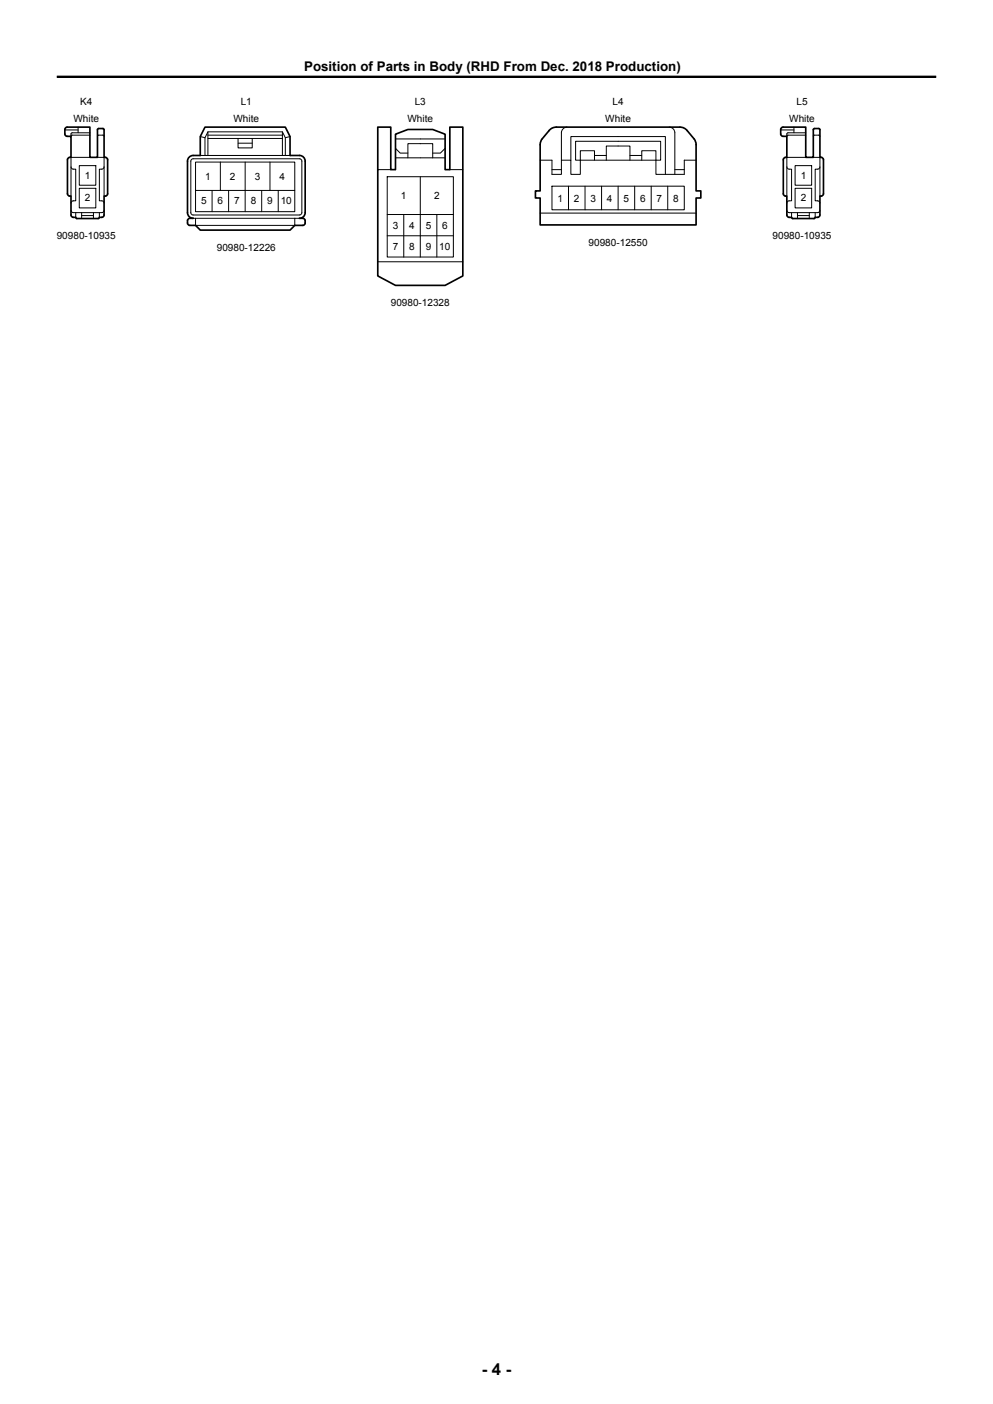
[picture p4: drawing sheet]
<svg xmlns="http://www.w3.org/2000/svg" width="210mm" height="297mm" viewBox="0 0 210 297" stroke-linecap="round" stroke-linejoin="round" font-family="sans-serif">
<path d="M43.4 26.9h16.9l1 2v4h2a1.2 1.2 0 0 1 1.2 1.2v10.9a1.2 1.2 0 0 1-1.2 1.2h1a.97 .97 0 0 1 0 1.4l-2 .1-1 1h-18.9l-1-1-1.5-.1a.97 .97 0 0 1 0-1.4h1a1.2 1.2 0 0 1-1.2-1.2v-10.9a1.2 1.2 0 0 1 1.2-1.2h1.5v-4zM79.9 26.9h2.7v9h1v-7.5l2.7-1h5.2l2.6 1v7.5h1v-9h2.8v31.5l-3.8 2h-10.5l-3.7-2zM116.4 27.4l.6-.4 .7-.1h26.1l1 .3 1.9 2.1 .5 1v10.1h1v1.5h-1v5.7h-33v-5.7h-1v-1.5h1l.1-10.1 .4-1zM165.3 27l5.1-.1v6.4h1.6v-5.9l.2-.2 1.1 .1 .1 6a.57 .57 0 0 1 .7 .5v7.2a.57 .57 0 0 1-.7 .5v4l-.3 .4-.7 .1-.3 .2h-4.4l-.3-.2-.8-.1-.2-.4v-4a.57 .57 0 0 1-.7-.5v-7.2a.57 .57 0 0 1 .7-.5v-4.5h-.8l-.4-.2-.1-1.2zM22.8 41v-7.2a.57 .57 0 0 0-.8-.5l-.1-6-1-.1-.3 .2v5.9h-1.6v-6.4h-4.8l-.4 .2-.1 1.2 .3 .5h1v4.5a.57 .57 0 0 0-.7 .5v7.2a.57 .57 0 0 0 .7 .5v4l.3 .4 .7 .1 .3 .2h4.5l.2-.2 .8-.1 .2-.4v-4a.57 .57 0 0 0 .8-.5" fill="none" stroke="#000" stroke-width=".35"/>
<g fill="none" stroke="#000" stroke-width=".21">
<path d="M13.7 27.5h2.8M15 35.3l.3 .4 .7 .1v6.7h-.7l-.3 .5M16.5 26.9v1.2M16.8 35h3.5v4.2h-3.5zM16.8 39.8h3.5v4.2h-3.5zM19 33.3h-4v8.2M19 28.1h-3.7l-.3 .2v.5l.3-.2h3.7M20.6 28.8l.3-.2h.9l.2 .2M20.6 33.3h1.4v8.2M22 35.3l-.2 .4-.8 .1v6.7h.8l.2 .5M40.4 33.8l.5-.2 22.7 .1 .2 .4v11.1l-.5 .3-22.7-.1-.2-.4zM42.4 32.9h18.9"/>
<path d="M42.4 28.9l1 .2M44 28.6h15.7M44 29.3h15.7M44 27.9v5M46.6 34.3v6M50.3 29.3v2h3v-2M50.3 30.3h3M51.8 34.3v10.5M57.1 34.3v6M59.7 27.9v5M60.3 32.9v-3.8l-.6-1.2h-15.7l-.6 1.2v3.8M61.3 28.9l-1 .2"/>
<path d="M79.9 35.9h2.7M81.9 37.4h14v17h-14zM83.6 31.4l1 1h1.7M83.6 29.4h10.5M83.6 33.4h10.5M86.3 33.4v-3h5.2v3M88.9 37.4v17M94.1 31.4l-1 1h-1.6M95.1 35.9h2.8M116.7 39.4h28v5h-28zM116.7 35.9h2M119.9 26.9a1.2 1.2 0 0 0-1.2 1.2v5.8"/>
<path d="M120.2 39.4v5M120.7 33.9v-5h20v8M122.7 33.9h-1v-4h18v4h-1M122.7 33.9v-2h3v2M122.7 33.9h16M122.7 33.9v3h-2v-3h-2v3h-2v-3h-2.5M123.7 39.4v5M125.7 32.9h2.5M127.2 39.4v5M128.2 33.9v-3h5v3M130.7 39.4v5M133.2 32.9h2.5"/>
<path d="M134.2 39.4v5M135.7 33.9v-2h3v2M137.7 39.4v5M138.7 33.9v3h6v-3h2.5M141.2 39.4v5M141.5 26.9a1.2 1.2 0 0 1 1.2 1.2v8.8M142.7 35.9h2M165.1 27.5h2.8M166.4 35.3l.2 .4 .8 .1v6.7h-.8l-.2 .5M167.9 26.9v1.2M168.2 35h3.4v4.2h-3.4zM168.2 39.8h3.4v4.2h-3.4z"/>
<path d="M170.4 33.3h-4v8.2M170.4 28.1h-3.7l-.3 .2v.5l.3-.2h3.7M172 28.8l.2-.2h.9l.3 .2M172 33.3h1.4v8.2M173.4 35.3l-.3 .4-.7 .1v6.7h.7l.3 .5M15 44.5l.3 .4 .2 .1h6l.4-.3 .1-.2M16 45v1M17.3 45v1.2M17.3 45.6h2.5M19.8 45v1.2M21 45v1M40.9 46.2h22.4"/>
<path d="M41.4 40.3h20.9v4.5h-20.9zM41.4 40.3v-6h20.9v6M41.4 46.2v1.5h20.9v-1.5M44.8 40.3v4.5M48.3 40.3v4.5M55.3 40.3v4.5M58.8 40.3v4.5M79.9 55.4h18M81.9 49.9h14M81.9 45.4h14M85.4 45.4v9M92.4 45.4v9"/>
<path d="M114.2 45.1h33M166.4 44.5l.2 .4 .3 .1h6l.4-.3 .1-.2M167.4 45v1M168.6 45.6h2.5M168.6 45v1.2M171.1 45v1.2M172.4 45v1"/>
</g>
<path d="M12 16.3h186" fill="none" stroke="#000" stroke-width=".5"/>
<text font-size="3.5" x="101.9" y="290.9">- 4 -</text>
<text font-size="2.8" x="64.3" y="15.1">Position of Parts in Body (RHD From Dec. 2018 Production)</text>
<g font-size="2.1">
<text x="16.9" y="22.2">K4</text>
<text x="50.9" y="22.2">L1</text>
<text x="87.7" y="22.2">L3</text>
<text x="129.5" y="22.2">L4</text>
<text x="168.4" y="22.2">L5</text>
<text x="15.5" y="25.7">White</text>
<text x="49.4" y="25.7">White</text>
<text x="86.2" y="25.7">White</text>
<text x="128" y="25.7">White</text>
<text x="166.9" y="25.7">White</text>
<text x="18" y="37.8">1</text>
<text x="43.4" y="38">1</text>
<text x="48.6" y="38">2</text>
<text x="53.9" y="38">3</text>
<text x="59.1" y="38">4</text>
<text x="169.3" y="37.8">1</text>
<text x="18" y="42.6">2</text>
<text x="42.5" y="43.3">5</text>
<text x="46" y="43.3">6</text>
<text x="49.5" y="43.3">7</text>
<text x="53" y="43.3">8</text>
<text x="56.5" y="43.3">9</text>
<text x="59.4" y="43.3">10</text>
<text x="84.8" y="42.1">1</text>
<text x="91.8" y="42.1">2</text>
<text x="117.9" y="42.7">1</text>
<text x="121.4" y="42.7">2</text>
<text x="124.9" y="42.7">3</text>
<text x="128.4" y="42.7">4</text>
<text x="131.9" y="42.7">5</text>
<text x="135.4" y="42.7">6</text>
<text x="138.9" y="42.7">7</text>
<text x="142.4" y="42.7">8</text>
<text x="169.3" y="42.6">2</text>
<text x="12" y="50.6">90980-10935</text>
<text x="45.9" y="53.1">90980-12226</text>
<text x="83" y="48.4">3</text>
<text x="83" y="52.9">7</text>
<text x="86.5" y="48.4">4</text>
<text x="86.5" y="52.9">8</text>
<text x="90" y="48.4">5</text>
<text x="90" y="52.9">9</text>
<text x="92.9" y="52.9">10</text>
<text x="93.5" y="48.4">6</text>
<text x="124.5" y="52">90980-12550</text>
<text x="163.4" y="50.6">90980-10935</text>
<text x="82.6" y="64.7">90980-12328</text>
</g>
</svg>
